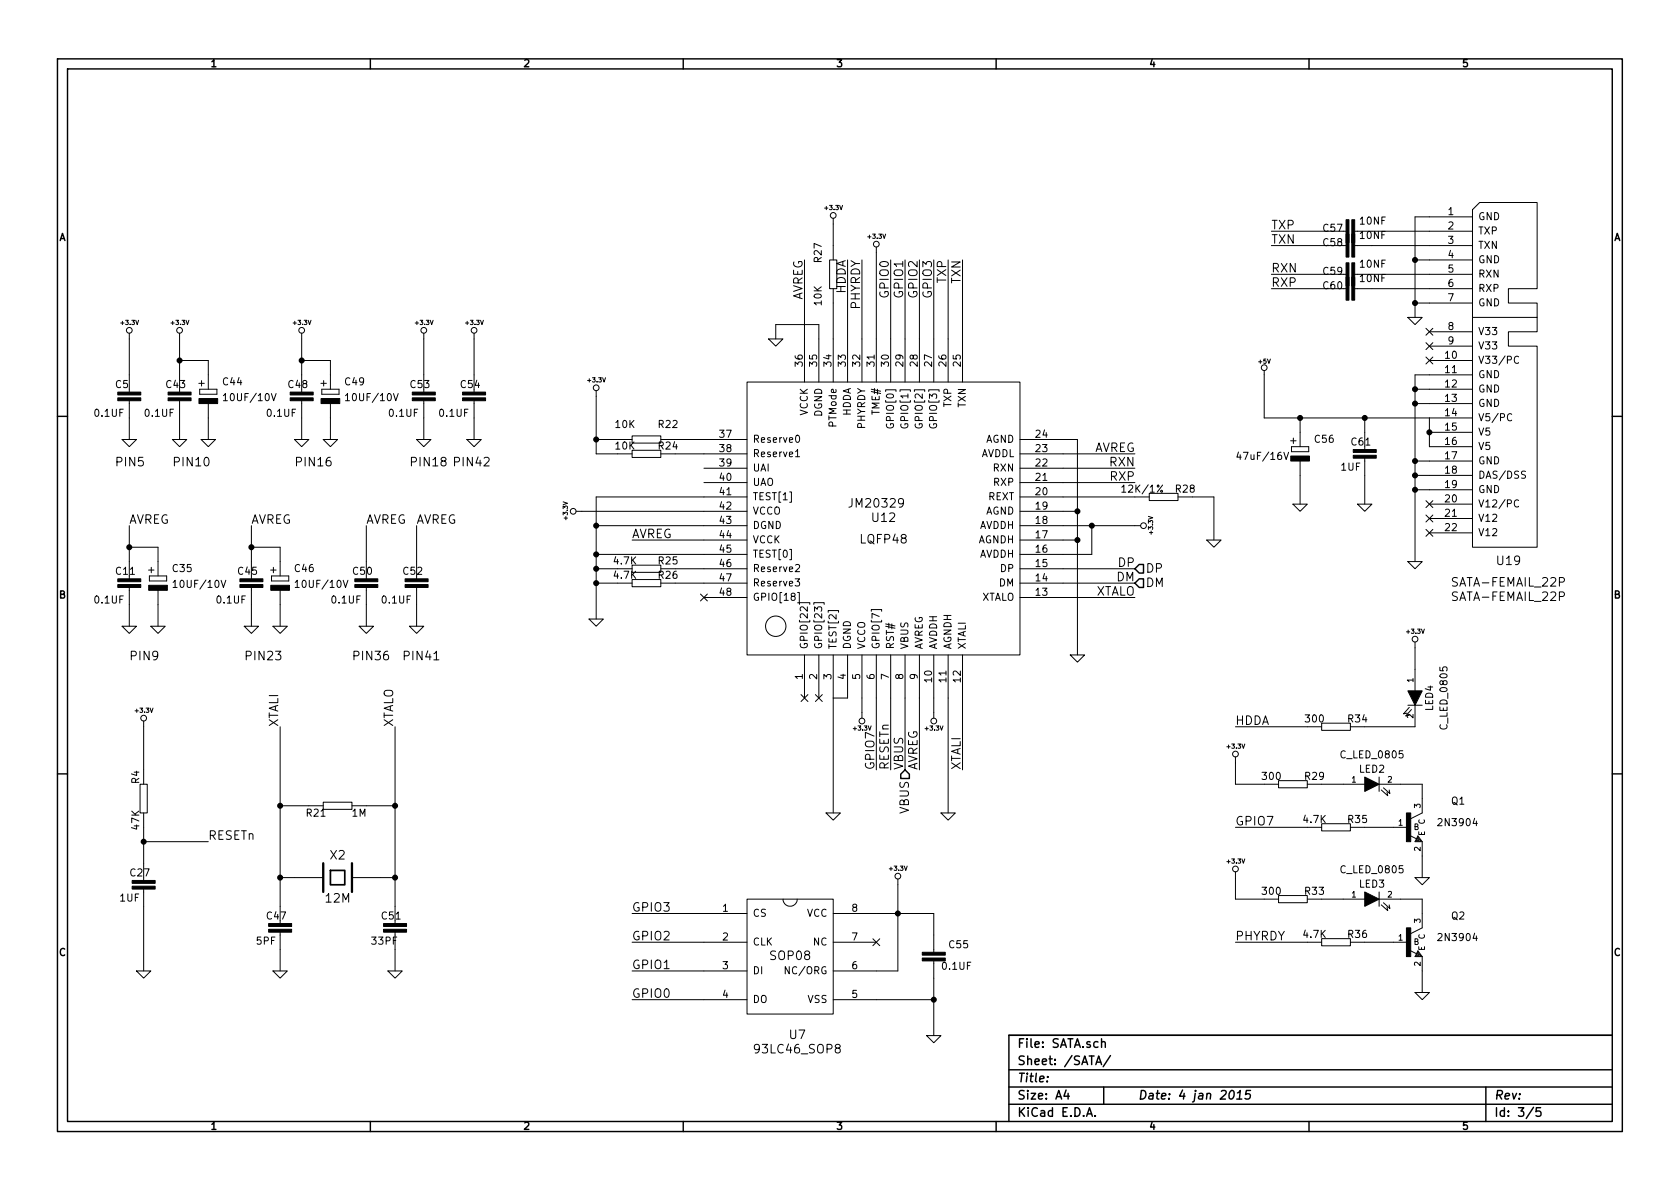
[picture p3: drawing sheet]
EESchema Schematic File Version 2  date 2015/1/4 11:31:27
LIBS:C
LIBS:IC
LIBS:power
LIBS:rcl
LIBS:gl
LIBS:I-O
LIBS:REQUEST
LIBS:SchumyHao
LIBS:5V DC ADAPTER-cache
LIBS:5V to 3.3V-cache
LIBS:MT7620N-cache
LIBS:SATA-cache
LIBS:uPD720114-cache
LIBS:WLAN-cache
LIBS:MT7620N-cache
EELAYER 27 0
EELAYER END
$Descr A4 11693 8268
encoding utf-8
Sheet 3 5
Title ""
Date "4 jan 2015"
Rev ""
Comp ""
Comment1 ""
Comment2 ""
Comment3 ""
Comment4 ""
$EndDescr
$Comp
L JM20329 U12
U 1 1
P 6150 3600
F 0 "U12" H 6150 3600 60  0000 C CNN
F 1 "JM20329" H 6100 3700 60  0000 C CNN
F 2 "LQFP48" H 6150 3450 60  0000 C CNN
F 3 "" H 6150 3600 60  0000 C CNN
	1    6150 3600
	1    0    0    -1  
$EndComp
$Comp
L SATA-FEMAIL_22P U19
U 1 1
P 10250 2800
F 0 "U19" H 10500 1700 60  0000 C CNN
F 1 "SATA-FEMAIL_22P" H 10500 1550 60  0000 C CNN
F 2 "SATA-FEMAIL_22P" H 10500 1450 60  0000 C CNN
F 3 "" H 10250 2800 60  0000 C CNN
	1    10250 2800
	1    0    0    -1  
$EndComp
$Comp
L 93LC46_SOP8 U7
U 1 1
P 5500 6650
F 0 "U7" H 5550 6100 60  0000 C CNN
F 1 "93LC46_SOP8" H 5550 6000 60  0000 C CNN
F 2 "SOP08" H 5500 6650 60  0000 C CNN
F 3 "" H 5500 6650 60  0000 C CNN
	1    5500 6650
	1    0    0    -1  
$EndComp
$Comp
L C_R_0603 R22
U 1 1
P 4500 3050
F 0 "R22" H 4650 3150 50  0000 C CNN
F 1 "10K" H 4350 3150 50  0000 C CNN
F 2 "C_R_0603" H 4500 2930 60  0001 C CNN
F 3 "~" H 4500 3050 60  0000 C CNN
	1    4500 3050
	1    0    0    -1  
$EndComp
$Comp
L C_R_0603 R24
U 1 1
P 4500 3150
F 0 "R24" H 4650 3200 50  0000 C CNN
F 1 "10K" H 4350 3200 50  0000 C CNN
F 2 "C_R_0603" H 4500 3030 60  0001 C CNN
F 3 "~" H 4500 3150 60  0000 C CNN
	1    4500 3150
	1    0    0    -1  
$EndComp
$Comp
L +3.3V #PWR075
U 1 1
P 4150 2750
F 0 "#PWR075" H 4150 2860 30  0001 C CNN
F 1 "+3.3V" H 4150 2860 30  0000 C CNN
F 2 "~" H 4150 2750 60  0000 C CNN
F 3 "~" H 4150 2750 60  0000 C CNN
	1    4150 2750
	1    0    0    -1  
$EndComp
$Comp
L C_R_0603 R27
U 1 1
P 5800 1900
F 0 "R27" H 5950 2000 50  0000 C CNN
F 1 "10K" H 5650 2000 50  0000 C CNN
F 2 "C_R_0603" H 5800 1780 60  0001 C CNN
F 3 "~" H 5800 1900 60  0000 C CNN
	1    5800 1900
	0    -1   -1   0   
$EndComp
$Comp
L +3.3V #PWR076
U 1 1
P 5800 1550
F 0 "#PWR076" H 5800 1660 30  0001 C CNN
F 1 "+3.3V" H 5800 1660 30  0000 C CNN
F 2 "~" H 5800 1550 60  0000 C CNN
F 3 "~" H 5800 1550 60  0000 C CNN
	1    5800 1550
	1    0    0    -1  
$EndComp
$Comp
L C_R_0603 R4
U 1 1
P 1000 5550
F 0 "R4" H 1150 5600 50  0000 C CNN
F 1 "47K" H 850 5600 50  0000 C CNN
F 2 "C_R_0603" H 1000 5430 60  0001 C CNN
F 3 "~" H 1000 5550 60  0000 C CNN
	1    1000 5550
	0    -1   -1   0   
$EndComp
$Comp
L C_R_0603 R26
U 1 1
P 4500 4050
F 0 "R26" H 4650 4100 50  0000 C CNN
F 1 "4.7K" H 4350 4100 50  0000 C CNN
F 2 "C_R_0603" H 4500 3930 60  0001 C CNN
F 3 "~" H 4500 4050 60  0000 C CNN
	1    4500 4050
	1    0    0    -1  
$EndComp
$Comp
L GND #PWR077
U 1 1
P 4150 4300
F 0 "#PWR077" H 4150 4200 30  0001 C CNN
F 1 "GND" H 4150 4230 30  0001 C CNN
F 2 "~" H 4150 4300 60  0000 C CNN
F 3 "~" H 4150 4300 60  0000 C CNN
	1    4150 4300
	1    0    0    -1  
$EndComp
$Comp
L C_C_0603 C27
U 1 1
P 1000 6100
F 0 "C27" H 900 6100 50  0000 L BNN
F 1 "1UF" H 830 5925 50  0000 L BNN
F 2 "C_C_0603" H 1000 5850 50  0001 C CNN
F 3 "~" H 1000 6100 60  0000 C CNN
	1    1000 6100
	1    0    0    -1  
$EndComp
$Comp
L C_R_0603 R25
U 1 1
P 4500 3950
F 0 "R25" H 4650 4000 50  0000 C CNN
F 1 "4.7K" H 4350 4000 50  0000 C CNN
F 2 "C_R_0603" H 4500 3830 60  0001 C CNN
F 3 "~" H 4500 3950 60  0000 C CNN
	1    4500 3950
	1    0    0    -1  
$EndComp
$Comp
L +3.3V #PWR078
U 1 1
P 1000 5050
F 0 "#PWR078" H 1000 5160 30  0001 C CNN
F 1 "+3.3V" H 1000 5160 30  0000 C CNN
F 2 "~" H 1000 5050 60  0000 C CNN
F 3 "~" H 1000 5050 60  0000 C CNN
	1    1000 5050
	1    0    0    -1  
$EndComp
$Comp
L GND #PWR079
U 1 1
P 1000 6750
F 0 "#PWR079" H 1000 6650 30  0001 C CNN
F 1 "GND" H 1000 6680 30  0001 C CNN
F 2 "~" H 1000 6750 60  0000 C CNN
F 3 "~" H 1000 6750 60  0000 C CNN
	1    1000 6750
	1    0    0    -1  
$EndComp
Text Label 1450 5850 0    60   ~ 0
RESETn
Text Label 6200 5350 1    60   ~ 0
RESETn
$Comp
L C_R_0603 R21
U 1 1
P 2350 5600
F 0 "R21" H 2500 5650 50  0000 C CNN
F 1 "1M" H 2200 5650 50  0000 C CNN
F 2 "C_R_0603" H 2350 5480 60  0001 C CNN
F 3 "~" H 2350 5600 60  0000 C CNN
	1    2350 5600
	-1   0    0    1   
$EndComp
$Comp
L C_CRY_DIP2 X2
U 1 1
P 2350 6100
F 0 "X2" H 2350 6250 60  0000 C CNN
F 1 "12M" H 2350 5950 60  0000 C CNN
F 2 "C_CRY_DIP2" H 2400 5850 60  0001 C CNN
F 3 "~" H 2350 6100 60  0000 C CNN
	1    2350 6100
	1    0    0    -1  
$EndComp
$Comp
L C_C_0603 C47
U 1 1
P 1950 6400
F 0 "C47" H 1850 6400 50  0000 L BNN
F 1 "5PF" H 1780 6225 50  0000 L BNN
F 2 "C_C_0603" H 1950 6150 50  0001 C CNN
F 3 "~" H 1950 6400 60  0000 C CNN
	1    1950 6400
	1    0    0    -1  
$EndComp
$Comp
L C_C_0603 C51
U 1 1
P 2750 6400
F 0 "C51" H 2650 6400 50  0000 L BNN
F 1 "33PF" H 2580 6225 50  0000 L BNN
F 2 "C_C_0603" H 2750 6150 50  0001 C CNN
F 3 "~" H 2750 6400 60  0000 C CNN
	1    2750 6400
	1    0    0    -1  
$EndComp
$Comp
L GND #PWR080
U 1 1
P 1950 6750
F 0 "#PWR080" H 1950 6650 30  0001 C CNN
F 1 "GND" H 1950 6680 30  0001 C CNN
F 2 "~" H 1950 6750 60  0000 C CNN
F 3 "~" H 1950 6750 60  0000 C CNN
	1    1950 6750
	1    0    0    -1  
$EndComp
$Comp
L GND #PWR081
U 1 1
P 2750 6750
F 0 "#PWR081" H 2750 6650 30  0001 C CNN
F 1 "GND" H 2750 6680 30  0001 C CNN
F 2 "~" H 2750 6750 60  0000 C CNN
F 3 "~" H 2750 6750 60  0000 C CNN
	1    2750 6750
	1    0    0    -1  
$EndComp
Text Label 6700 5350 1    60   ~ 0
XTALI
Text Label 1950 5050 1    60   ~ 0
XTALI
Text Label 7900 4150 2    60   ~ 0
XTALO
Text Label 2750 5050 1    60   ~ 0
XTALO
Text Label 4400 6350 0    60   ~ 0
GPIO3
Text Label 4400 6550 0    60   ~ 0
GPIO2
Text Label 4400 6750 0    60   ~ 0
GPIO1
Text Label 4400 6950 0    60   ~ 0
GPIO0
Text Label 6200 1800 3    60   ~ 0
GPIO0
Text Label 6300 1800 3    60   ~ 0
GPIO1
Text Label 6400 1800 3    60   ~ 0
GPIO2
Text Label 6500 1800 3    60   ~ 0
GPIO3
$Comp
L C_C_0603 C55
U 1 1
P 6500 6600
F 0 "C55" H 6600 6600 50  0000 L BNN
F 1 "0.1UF" H 6550 6450 50  0000 L BNN
F 2 "C_C_0603" H 6500 6350 50  0001 C CNN
F 3 "~" H 6500 6600 60  0000 C CNN
	1    6500 6600
	1    0    0    -1  
$EndComp
$Comp
L +3.3V #PWR082
U 1 1
P 6250 6150
F 0 "#PWR082" H 6250 6260 30  0001 C CNN
F 1 "+3.3V" H 6250 6260 30  0000 C CNN
F 2 "~" H 6250 6150 60  0000 C CNN
F 3 "~" H 6250 6150 60  0000 C CNN
	1    6250 6150
	1    0    0    -1  
$EndComp
NoConn ~ 6100 6550
$Comp
L GND #PWR083
U 1 1
P 6500 7200
F 0 "#PWR083" H 6500 7100 30  0001 C CNN
F 1 "GND" H 6500 7130 30  0001 C CNN
F 2 "~" H 6500 7200 60  0000 C CNN
F 3 "~" H 6500 7200 60  0000 C CNN
	1    6500 7200
	1    0    0    -1  
$EndComp
Text Label 7900 4050 2    60   ~ 0
DM
Text Label 7900 3950 2    60   ~ 0
DP
Text Label 6300 5350 1    60   ~ 0
VBUS
Text HLabel 7900 3950 2    60   Input ~ 0
DP
Text HLabel 7900 4050 2    60   Input ~ 0
DM
Text HLabel 6300 5350 3    60   Input ~ 0
VBUS
$Comp
L GND #PWR084
U 1 1
P 9850 2200
F 0 "#PWR084" H 9850 2100 30  0001 C CNN
F 1 "GND" H 9850 2130 30  0001 C CNN
F 2 "~" H 9850 2200 60  0000 C CNN
F 3 "~" H 9850 2200 60  0000 C CNN
	1    9850 2200
	1    0    0    -1  
$EndComp
Wire Wire Line
	4900 3050 4700 3050
Wire Wire Line
	4900 3150 4700 3150
Wire Wire Line
	4300 3050 4150 3050
Wire Wire Line
	4150 2750 4150 3150
Wire Wire Line
	4150 3150 4300 3150
Connection ~ 4150 3050
Wire Wire Line
	5800 2350 5800 2100
Wire Wire Line
	5800 1700 5800 1550
Wire Wire Line
	4700 3950 4900 3950
Wire Wire Line
	4900 4050 4700 4050
Wire Wire Line
	4300 3950 4150 3950
Wire Wire Line
	4150 3450 4150 4300
Wire Wire Line
	4300 4050 4150 4050
Connection ~ 4150 4050
Wire Wire Line
	1000 5350 1000 5050
Wire Wire Line
	1000 5750 1000 6000
Wire Wire Line
	1000 6300 1000 6750
Wire Wire Line
	1000 5850 1450 5850
Connection ~ 1000 5850
Wire Wire Line
	6200 4850 6200 5350
Wire Wire Line
	1950 5050 1950 6300
Wire Wire Line
	1950 5600 2150 5600
Wire Wire Line
	2050 6100 1950 6100
Connection ~ 1950 6100
Wire Wire Line
	2750 5050 2750 6300
Wire Wire Line
	2750 5600 2550 5600
Wire Wire Line
	2650 6100 2750 6100
Connection ~ 2750 6100
Wire Wire Line
	1950 6600 1950 6750
Wire Wire Line
	2750 6600 2750 6750
Connection ~ 1950 5600
Connection ~ 2750 5600
Wire Wire Line
	6700 4850 6700 5350
Wire Wire Line
	7400 4150 7900 4150
Wire Wire Line
	4900 6350 4400 6350
Wire Wire Line
	4900 6550 4400 6550
Wire Wire Line
	4900 6750 4400 6750
Wire Wire Line
	4900 6950 4400 6950
Wire Wire Line
	6200 2350 6200 1800
Wire Wire Line
	6300 2350 6300 1800
Wire Wire Line
	6400 2350 6400 1800
Wire Wire Line
	6500 2350 6500 1800
Wire Wire Line
	6100 6350 6500 6350
Wire Wire Line
	6500 6350 6500 6500
Wire Wire Line
	6500 6800 6500 7200
Wire Wire Line
	6500 6950 6100 6950
Wire Wire Line
	6250 6750 6100 6750
Connection ~ 6500 6950
Wire Wire Line
	6250 6150 6250 6750
Connection ~ 6250 6350
Wire Wire Line
	7400 4050 7900 4050
Wire Wire Line
	7400 3950 7900 3950
Wire Wire Line
	6300 5350 6300 4850
Wire Wire Line
	9950 1500 9850 1500
Wire Wire Line
	9850 1500 9850 2200
Wire Wire Line
	9950 1800 9850 1800
Connection ~ 9850 1800
Wire Wire Line
	9950 2100 9850 2100
Connection ~ 9850 2100
Wire Wire Line
	9550 1600 9950 1600
Wire Wire Line
	9550 1700 9950 1700
Wire Wire Line
	9950 1900 9550 1900
Wire Wire Line
	9950 2000 9550 2000
$Comp
L C_C_0603 C57
U 1 1
P 9350 1600
F 0 "C57" V 9400 1600 50  0000 L BNN
F 1 "10NF" V 9450 1300 50  0000 L BNN
F 2 "C_C_0603" H 9350 1350 50  0001 C CNN
F 3 "~" H 9350 1600 60  0000 C CNN
	1    9350 1600
	0    -1   -1   0   
$EndComp
$Comp
L C_C_0603 C58
U 1 1
P 9350 1700
F 0 "C58" V 9400 1700 50  0000 L BNN
F 1 "10NF" V 9450 1400 50  0000 L BNN
F 2 "C_C_0603" H 9350 1450 50  0001 C CNN
F 3 "~" H 9350 1700 60  0000 C CNN
	1    9350 1700
	0    -1   -1   0   
$EndComp
$Comp
L C_C_0603 C59
U 1 1
P 9350 1900
F 0 "C59" V 9400 1900 50  0000 L BNN
F 1 "10NF" V 9450 1600 50  0000 L BNN
F 2 "C_C_0603" H 9350 1650 50  0001 C CNN
F 3 "~" H 9350 1900 60  0000 C CNN
	1    9350 1900
	0    -1   -1   0   
$EndComp
$Comp
L C_C_0603 C60
U 1 1
P 9350 2000
F 0 "C60" V 9400 2000 50  0000 L BNN
F 1 "10NF" V 9450 1700 50  0000 L BNN
F 2 "C_C_0603" H 9350 1750 50  0001 C CNN
F 3 "~" H 9350 2000 60  0000 C CNN
	1    9350 2000
	0    -1   -1   0   
$EndComp
Wire Wire Line
	9250 1600 8850 1600
Wire Wire Line
	9250 1700 8850 1700
Wire Wire Line
	9250 1900 8850 1900
Wire Wire Line
	9250 2000 8850 2000
Text Label 8850 1600 0    60   ~ 0
TXP
Text Label 8850 1700 0    60   ~ 0
TXN
Text Label 8850 1900 0    60   ~ 0
RXN
Text Label 8850 2000 0    60   ~ 0
RXP
Wire Wire Line
	6600 2350 6600 1800
Wire Wire Line
	6700 2350 6700 1800
Wire Wire Line
	7400 3250 7900 3250
Wire Wire Line
	7400 3350 7900 3350
Text Label 6600 1800 3    60   ~ 0
TXP
Text Label 6700 1800 3    60   ~ 0
TXN
Text Label 7900 3250 2    60   ~ 0
RXN
Text Label 7900 3350 2    60   ~ 0
RXP
NoConn ~ 9950 2300
NoConn ~ 9950 2400
NoConn ~ 9950 2500
Wire Wire Line
	9950 2600 9850 2600
Wire Wire Line
	9850 2600 9850 3900
Wire Wire Line
	9950 2700 9850 2700
Connection ~ 9850 2700
Wire Wire Line
	9950 2800 9850 2800
Connection ~ 9850 2800
Wire Wire Line
	9950 3200 9850 3200
Connection ~ 9850 3200
Wire Wire Line
	9950 3300 9850 3300
Connection ~ 9850 3300
Wire Wire Line
	9950 3400 9850 3400
Connection ~ 9850 3400
$Comp
L GND #PWR085
U 1 1
P 9850 3900
F 0 "#PWR085" H 9850 3800 30  0001 C CNN
F 1 "GND" H 9850 3830 30  0001 C CNN
F 2 "~" H 9850 3900 60  0000 C CNN
F 3 "~" H 9850 3900 60  0000 C CNN
	1    9850 3900
	1    0    0    -1  
$EndComp
Wire Wire Line
	8800 2900 9950 2900
Wire Wire Line
	9950 2900 9950 3100
Connection ~ 9950 3000
NoConn ~ 9950 3500
NoConn ~ 9950 3600
NoConn ~ 9950 3700
$Comp
L C_CPOL_SMCC C56
U 1 1
P 9050 3150
F 0 "C56" H 9145 3219 50  0000 L BNN
F 1 "47uF/16V" H 8600 3100 50  0000 L BNN
F 2 "C_CPOL_SMCC" H 9070 2930 50  0001 C CNN
F 3 "~" H 9050 3150 60  0000 C CNN
	1    9050 3150
	1    0    0    -1  
$EndComp
$Comp
L C_C_0603 C61
U 1 1
P 9500 3100
F 0 "C61" H 9400 3100 50  0000 L BNN
F 1 "1UF" H 9330 2925 50  0000 L BNN
F 2 "C_C_0603" H 9500 2850 50  0001 C CNN
F 3 "~" H 9500 3100 60  0000 C CNN
	1    9500 3100
	1    0    0    -1  
$EndComp
$Comp
L GND #PWR086
U 1 1
P 9500 3500
F 0 "#PWR086" H 9500 3400 30  0001 C CNN
F 1 "GND" H 9500 3430 30  0001 C CNN
F 2 "~" H 9500 3500 60  0000 C CNN
F 3 "~" H 9500 3500 60  0000 C CNN
	1    9500 3500
	1    0    0    -1  
$EndComp
$Comp
L GND #PWR087
U 1 1
P 9050 3500
F 0 "#PWR087" H 9050 3400 30  0001 C CNN
F 1 "GND" H 9050 3430 30  0001 C CNN
F 2 "~" H 9050 3500 60  0000 C CNN
F 3 "~" H 9050 3500 60  0000 C CNN
	1    9050 3500
	1    0    0    -1  
$EndComp
Wire Wire Line
	9500 3000 9500 2900
Connection ~ 9500 2900
Wire Wire Line
	9500 3300 9500 3500
Wire Wire Line
	9050 3300 9050 3500
Wire Wire Line
	9050 3000 9050 2900
Connection ~ 9050 2900
$Comp
L +5V #PWR088
U 1 1
P 8800 2600
F 0 "#PWR088" H 8800 2690 20  0001 C CNN
F 1 "+5V" H 8800 2690 30  0000 C CNN
F 2 "~" H 8800 2600 60  0000 C CNN
F 3 "~" H 8800 2600 60  0000 C CNN
	1    8800 2600
	1    0    0    -1  
$EndComp
Wire Wire Line
	8800 2600 8800 2900
$Comp
L +3.3V #PWR089
U 1 1
P 9850 4500
F 0 "#PWR089" H 9850 4610 30  0001 C CNN
F 1 "+3.3V" H 9850 4610 30  0000 C CNN
F 2 "~" H 9850 4500 60  0000 C CNN
F 3 "~" H 9850 4500 60  0000 C CNN
	1    9850 4500
	1    0    0    -1  
$EndComp
$Comp
L C_LED_0805 LED4
U 1 1
P 9850 4850
F 0 "LED4" H 9850 4950 50  0000 C CNN
F 1 "C_LED_0805" H 9850 5050 50  0000 C CNN
F 2 "C_LED_0805" H 9850 4650 60  0001 C CNN
F 3 "~" H 9850 4850 60  0000 C CNN
	1    9850 4850
	0    1    1    0   
$EndComp
$Comp
L C_R_0603 R34
U 1 1
P 9300 5050
F 0 "R34" H 9450 5100 50  0000 C CNN
F 1 "300" H 9150 5100 50  0000 C CNN
F 2 "C_R_0603" H 9300 4930 60  0001 C CNN
F 3 "~" H 9300 5050 60  0000 C CNN
	1    9300 5050
	1    0    0    -1  
$EndComp
Wire Wire Line
	9850 4500 9850 4650
Wire Wire Line
	9850 5050 9500 5050
Wire Wire Line
	9100 5050 8600 5050
Text Label 8600 5050 0    60   ~ 0
HDDA
Text Label 5900 1800 3    60   ~ 0
HDDA
Wire Wire Line
	5900 1800 5900 2350
$Comp
L C_R_0603 R29
U 1 1
P 9000 5450
F 0 "R29" H 9150 5500 50  0000 C CNN
F 1 "300" H 8850 5500 50  0000 C CNN
F 2 "C_R_0603" H 9000 5330 60  0001 C CNN
F 3 "~" H 9000 5450 60  0000 C CNN
	1    9000 5450
	1    0    0    -1  
$EndComp
$Comp
L C_LED_0805 LED2
U 1 1
P 9550 5450
F 0 "LED2" H 9550 5550 50  0000 C CNN
F 1 "C_LED_0805" H 9550 5650 50  0000 C CNN
F 2 "C_LED_0805" H 9550 5250 60  0001 C CNN
F 3 "~" H 9550 5450 60  0000 C CNN
	1    9550 5450
	1    0    0    -1  
$EndComp
$Comp
L C_T-NPN-BC847-SMD_SOT23 Q1
U 1 1
P 9800 5750
F 0 "Q1" H 10100 5900 50  0000 L BNN
F 1 "2N3904" H 10000 5750 50  0000 L BNN
F 2 "C_T-NPN-BC847-SMD_SOT23" H 9950 5900 50  0001 C CNN
F 3 "~" H 9800 5750 60  0000 C CNN
	1    9800 5750
	1    0    0    -1  
$EndComp
$Comp
L C_R_0603 R35
U 1 1
P 9300 5750
F 0 "R35" H 9450 5800 50  0000 C CNN
F 1 "4.7K" H 9150 5800 50  0000 C CNN
F 2 "C_R_0603" H 9300 5630 60  0001 C CNN
F 3 "~" H 9300 5750 60  0000 C CNN
	1    9300 5750
	1    0    0    -1  
$EndComp
Wire Wire Line
	9200 5450 9350 5450
Wire Wire Line
	9750 5450 9900 5450
Wire Wire Line
	9900 5450 9900 5550
Wire Wire Line
	9500 5750 9700 5750
$Comp
L GND #PWR090
U 1 1
P 9900 6100
F 0 "#PWR090" H 9900 6000 30  0001 C CNN
F 1 "GND" H 9900 6030 30  0001 C CNN
F 2 "~" H 9900 6100 60  0000 C CNN
F 3 "~" H 9900 6100 60  0000 C CNN
	1    9900 6100
	1    0    0    -1  
$EndComp
Wire Wire Line
	9900 5950 9900 6100
Wire Wire Line
	9100 5750 8600 5750
Wire Wire Line
	8800 5450 8600 5450
Wire Wire Line
	8600 5450 8600 5300
$Comp
L +3.3V #PWR091
U 1 1
P 8600 5300
F 0 "#PWR091" H 8600 5410 30  0001 C CNN
F 1 "+3.3V" H 8600 5410 30  0000 C CNN
F 2 "~" H 8600 5300 60  0000 C CNN
F 3 "~" H 8600 5300 60  0000 C CNN
	1    8600 5300
	1    0    0    -1  
$EndComp
Text Label 8600 5750 0    60   ~ 0
GPIO7
Text Label 6100 5350 1    60   ~ 0
GPIO7
Wire Wire Line
	6100 5350 6100 4850
$Comp
L C_R_0603 R33
U 1 1
P 9000 6250
F 0 "R33" H 9150 6300 50  0000 C CNN
F 1 "300" H 8850 6300 50  0000 C CNN
F 2 "C_R_0603" H 9000 6130 60  0001 C CNN
F 3 "~" H 9000 6250 60  0000 C CNN
	1    9000 6250
	1    0    0    -1  
$EndComp
$Comp
L C_LED_0805 LED3
U 1 1
P 9550 6250
F 0 "LED3" H 9550 6350 50  0000 C CNN
F 1 "C_LED_0805" H 9550 6450 50  0000 C CNN
F 2 "C_LED_0805" H 9550 6050 60  0001 C CNN
F 3 "~" H 9550 6250 60  0000 C CNN
	1    9550 6250
	1    0    0    -1  
$EndComp
$Comp
L C_T-NPN-BC847-SMD_SOT23 Q2
U 1 1
P 9800 6550
F 0 "Q2" H 10100 6700 50  0000 L BNN
F 1 "2N3904" H 10000 6550 50  0000 L BNN
F 2 "C_T-NPN-BC847-SMD_SOT23" H 9950 6700 50  0001 C CNN
F 3 "~" H 9800 6550 60  0000 C CNN
	1    9800 6550
	1    0    0    -1  
$EndComp
$Comp
L C_R_0603 R36
U 1 1
P 9300 6550
F 0 "R36" H 9450 6600 50  0000 C CNN
F 1 "4.7K" H 9150 6600 50  0000 C CNN
F 2 "C_R_0603" H 9300 6430 60  0001 C CNN
F 3 "~" H 9300 6550 60  0000 C CNN
	1    9300 6550
	1    0    0    -1  
$EndComp
Wire Wire Line
	9200 6250 9350 6250
Wire Wire Line
	9750 6250 9900 6250
Wire Wire Line
	9900 6250 9900 6350
Wire Wire Line
	9500 6550 9700 6550
$Comp
L GND #PWR092
U 1 1
P 9900 6900
F 0 "#PWR092" H 9900 6800 30  0001 C CNN
F 1 "GND" H 9900 6830 30  0001 C CNN
F 2 "~" H 9900 6900 60  0000 C CNN
F 3 "~" H 9900 6900 60  0000 C CNN
	1    9900 6900
	1    0    0    -1  
$EndComp
Wire Wire Line
	9900 6750 9900 6900
Wire Wire Line
	9100 6550 8600 6550
Wire Wire Line
	8800 6250 8600 6250
Wire Wire Line
	8600 6250 8600 6100
$Comp
L +3.3V #PWR093
U 1 1
P 8600 6100
F 0 "#PWR093" H 8600 6210 30  0001 C CNN
F 1 "+3.3V" H 8600 6210 30  0000 C CNN
F 2 "~" H 8600 6100 60  0000 C CNN
F 3 "~" H 8600 6100 60  0000 C CNN
	1    8600 6100
	1    0    0    -1  
$EndComp
Text Label 8600 6550 0    60   ~ 0
PHYRDY
Text Label 6000 1800 3    60   ~ 0
PHYRDY
Wire Wire Line
	6000 2350 6000 1800
Wire Wire Line
	4900 3450 4150 3450
Connection ~ 4150 3950
Wire Wire Line
	4900 3650 4150 3650
Connection ~ 4150 3650
Wire Wire Line
	4900 3850 4150 3850
Connection ~ 4150 3850
NoConn ~ 4900 4150
Wire Wire Line
	4900 3550 4050 3550
$Comp
L +3.3V #PWR094
U 1 1
P 4050 3550
F 0 "#PWR094" H 4050 3660 30  0001 C CNN
F 1 "+3.3V" H 4050 3660 30  0000 C CNN
F 2 "~" H 4050 3550 60  0000 C CNN
F 3 "~" H 4050 3550 60  0000 C CNN
	1    4050 3550
	0    -1   -1   0   
$EndComp
Wire Wire Line
	4900 3750 4400 3750
Text Label 4400 3750 0    60   ~ 0
AVREG
Text Label 6400 5350 1    60   ~ 0
AVREG
Wire Wire Line
	6400 4850 6400 5350
Text Label 7900 3150 2    60   ~ 0
AVREG
Wire Wire Line
	7400 3150 7900 3150
Text Label 5600 1800 3    60   ~ 0
AVREG
Wire Wire Line
	5600 2350 5600 1800
NoConn ~ 5600 4850
NoConn ~ 5700 4850
$Comp
L GND #PWR095
U 1 1
P 5800 5650
F 0 "#PWR095" H 5800 5550 30  0001 C CNN
F 1 "GND" H 5800 5580 30  0001 C CNN
F 2 "~" H 5800 5650 60  0000 C CNN
F 3 "~" H 5800 5650 60  0000 C CNN
	1    5800 5650
	1    0    0    -1  
$EndComp
Wire Wire Line
	5800 4850 5800 5650
Wire Wire Line
	5900 4850 5800 4850
Wire Wire Line
	6000 4850 6000 4950
$Comp
L +3.3V #PWR096
U 1 1
P 6000 4950
F 0 "#PWR096" H 6000 5060 30  0001 C CNN
F 1 "+3.3V" H 6000 5060 30  0000 C CNN
F 2 "~" H 6000 4950 60  0000 C CNN
F 3 "~" H 6000 4950 60  0000 C CNN
	1    6000 4950
	-1   0    0    1   
$EndComp
$Comp
L +3.3V #PWR097
U 1 1
P 6500 4950
F 0 "#PWR097" H 6500 5060 30  0001 C CNN
F 1 "+3.3V" H 6500 5060 30  0000 C CNN
F 2 "~" H 6500 4950 60  0000 C CNN
F 3 "~" H 6500 4950 60  0000 C CNN
	1    6500 4950
	-1   0    0    1   
$EndComp
Wire Wire Line
	6500 4850 6500 4950
Wire Wire Line
	6600 4850 6600 5650
$Comp
L GND #PWR098
U 1 1
P 6600 5650
F 0 "#PWR098" H 6600 5550 30  0001 C CNN
F 1 "GND" H 6600 5580 30  0001 C CNN
F 2 "~" H 6600 5650 60  0000 C CNN
F 3 "~" H 6600 5650 60  0000 C CNN
	1    6600 5650
	1    0    0    -1  
$EndComp
Wire Wire Line
	7400 3050 7500 3050
Wire Wire Line
	7500 3050 7500 4550
Wire Wire Line
	7500 3550 7400 3550
Wire Wire Line
	7500 3750 7400 3750
Connection ~ 7500 3550
Connection ~ 7500 3750
$Comp
L GND #PWR099
U 1 1
P 7500 4550
F 0 "#PWR099" H 7500 4450 30  0001 C CNN
F 1 "GND" H 7500 4480 30  0001 C CNN
F 2 "~" H 7500 4550 60  0000 C CNN
F 3 "~" H 7500 4550 60  0000 C CNN
	1    7500 4550
	1    0    0    -1  
$EndComp
Wire Wire Line
	7400 3450 7900 3450
$Comp
L C_R_0603 R28
U 1 1
P 8100 3450
F 0 "R28" H 8250 3500 50  0000 C CNN
F 1 "12K/1%" H 7950 3500 50  0000 C CNN
F 2 "C_R_0603" H 8100 3330 60  0001 C CNN
F 3 "~" H 8100 3450 60  0000 C CNN
	1    8100 3450
	1    0    0    -1  
$EndComp
Wire Wire Line
	8300 3450 8450 3450
Wire Wire Line
	8450 3450 8450 3750
$Comp
L GND #PWR0100
U 1 1
P 8450 3750
F 0 "#PWR0100" H 8450 3650 30  0001 C CNN
F 1 "GND" H 8450 3680 30  0001 C CNN
F 2 "~" H 8450 3750 60  0000 C CNN
F 3 "~" H 8450 3750 60  0000 C CNN
	1    8450 3750
	1    0    0    -1  
$EndComp
Wire Wire Line
	7400 3650 7900 3650
$Comp
L +3.3V #PWR0101
U 1 1
P 7900 3650
F 0 "#PWR0101" H 7900 3760 30  0001 C CNN
F 1 "+3.3V" H 7900 3760 30  0000 C CNN
F 2 "~" H 7900 3650 60  0000 C CNN
F 3 "~" H 7900 3650 60  0000 C CNN
	1    7900 3650
	0    1    1    0   
$EndComp
Wire Wire Line
	7400 3850 7600 3850
Wire Wire Line
	7600 3850 7600 3650
Connection ~ 7600 3650
$Comp
L C_C_0603 C11
U 1 1
P 900 4000
F 0 "C11" H 800 4000 50  0000 L BNN
F 1 "0.1UF" H 650 3800 50  0000 L BNN
F 2 "C_C_0603" H 900 3750 50  0001 C CNN
F 3 "~" H 900 4000 60  0000 C CNN
	1    900  4000
	1    0    0    -1  
$EndComp
$Comp
L C_CPOL_SMCA C35
U 1 1
P 1100 4050
F 0 "C35" H 1195 4119 50  0000 L BNN
F 1 "10UF/10V" H 1195 4009 50  0000 L BNN
F 2 "C_CPOL_SMCA" H 1120 3830 50  0001 C CNN
F 3 "~" H 1100 4050 60  0000 C CNN
	1    1100 4050
	1    0    0    -1  
$EndComp
Text Label 900  3650 0    60   ~ 0
AVREG
Wire Wire Line
	900  3650 900  3900
Wire Wire Line
	900  3800 1100 3800
Wire Wire Line
	1100 3800 1100 3900
Connection ~ 900  3800
Wire Wire Line
	900  4200 900  4350
Wire Wire Line
	1100 4200 1100 4350
$Comp
L GND #PWR0102
U 1 1
P 900 4350
F 0 "#PWR0102" H 900 4250 30  0001 C CNN
F 1 "GND" H 900 4280 30  0001 C CNN
F 2 "~" H 900 4350 60  0000 C CNN
F 3 "~" H 900 4350 60  0000 C CNN
	1    900  4350
	1    0    0    -1  
$EndComp
$Comp
L GND #PWR0103
U 1 1
P 1100 4350
F 0 "#PWR0103" H 1100 4250 30  0001 C CNN
F 1 "GND" H 1100 4280 30  0001 C CNN
F 2 "~" H 1100 4350 60  0000 C CNN
F 3 "~" H 1100 4350 60  0000 C CNN
	1    1100 4350
	1    0    0    -1  
$EndComp
$Comp
L C_C_0603 C45
U 1 1
P 1750 4000
F 0 "C45" H 1650 4000 50  0000 L BNN
F 1 "0.1UF" H 1500 3800 50  0000 L BNN
F 2 "C_C_0603" H 1750 3750 50  0001 C CNN
F 3 "~" H 1750 4000 60  0000 C CNN
	1    1750 4000
	1    0    0    -1  
$EndComp
$Comp
L C_CPOL_SMCA C46
U 1 1
P 1950 4050
F 0 "C46" H 2045 4119 50  0000 L BNN
F 1 "10UF/10V" H 2045 4009 50  0000 L BNN
F 2 "C_CPOL_SMCA" H 1970 3830 50  0001 C CNN
F 3 "~" H 1950 4050 60  0000 C CNN
	1    1950 4050
	1    0    0    -1  
$EndComp
Text Label 1750 3650 0    60   ~ 0
AVREG
Wire Wire Line
	1750 3650 1750 3900
Wire Wire Line
	1750 3800 1950 3800
Wire Wire Line
	1950 3800 1950 3900
Connection ~ 1750 3800
Wire Wire Line
	1750 4200 1750 4350
Wire Wire Line
	1950 4200 1950 4350
$Comp
L GND #PWR0104
U 1 1
P 1750 4350
F 0 "#PWR0104" H 1750 4250 30  0001 C CNN
F 1 "GND" H 1750 4280 30  0001 C CNN
F 2 "~" H 1750 4350 60  0000 C CNN
F 3 "~" H 1750 4350 60  0000 C CNN
	1    1750 4350
	1    0    0    -1  
$EndComp
$Comp
L GND #PWR0105
U 1 1
P 1950 4350
F 0 "#PWR0105" H 1950 4250 30  0001 C CNN
F 1 "GND" H 1950 4280 30  0001 C CNN
F 2 "~" H 1950 4350 60  0000 C CNN
F 3 "~" H 1950 4350 60  0000 C CNN
	1    1950 4350
	1    0    0    -1  
$EndComp
$Comp
L C_C_0603 C50
U 1 1
P 2550 4000
F 0 "C50" H 2450 4000 50  0000 L BNN
F 1 "0.1UF" H 2300 3800 50  0000 L BNN
F 2 "C_C_0603" H 2550 3750 50  0001 C CNN
F 3 "~" H 2550 4000 60  0000 C CNN
	1    2550 4000
	1    0    0    -1  
$EndComp
Text Label 2550 3650 0    60   ~ 0
AVREG
Wire Wire Line
	2550 3650 2550 3900
Wire Wire Line
	2550 4200 2550 4350
$Comp
L GND #PWR0106
U 1 1
P 2550 4350
F 0 "#PWR0106" H 2550 4250 30  0001 C CNN
F 1 "GND" H 2550 4280 30  0001 C CNN
F 2 "~" H 2550 4350 60  0000 C CNN
F 3 "~" H 2550 4350 60  0000 C CNN
	1    2550 4350
	1    0    0    -1  
$EndComp
$Comp
L C_C_0603 C52
U 1 1
P 2900 4000
F 0 "C52" H 2800 4000 50  0000 L BNN
F 1 "0.1UF" H 2650 3800 50  0000 L BNN
F 2 "C_C_0603" H 2900 3750 50  0001 C CNN
F 3 "~" H 2900 4000 60  0000 C CNN
	1    2900 4000
	1    0    0    -1  
$EndComp
Text Label 2900 3650 0    60   ~ 0
AVREG
Wire Wire Line
	2900 3650 2900 3900
Wire Wire Line
	2900 4200 2900 4350
$Comp
L GND #PWR0107
U 1 1
P 2900 4350
F 0 "#PWR0107" H 2900 4250 30  0001 C CNN
F 1 "GND" H 2900 4280 30  0001 C CNN
F 2 "~" H 2900 4350 60  0000 C CNN
F 3 "~" H 2900 4350 60  0000 C CNN
	1    2900 4350
	1    0    0    -1  
$EndComp
$Comp
L C_C_0603 C5
U 1 1
P 900 2700
F 0 "C5" H 800 2700 50  0000 L BNN
F 1 "0.1UF" H 650 2500 50  0000 L BNN
F 2 "C_C_0603" H 900 2450 50  0001 C CNN
F 3 "~" H 900 2700 60  0000 C CNN
	1    900  2700
	1    0    0    -1  
$EndComp
Wire Wire Line
	900  2350 900  2600
Wire Wire Line
	900  2900 900  3050
$Comp
L GND #PWR0108
U 1 1
P 900 3050
F 0 "#PWR0108" H 900 2950 30  0001 C CNN
F 1 "GND" H 900 2980 30  0001 C CNN
F 2 "~" H 900 3050 60  0000 C CNN
F 3 "~" H 900 3050 60  0000 C CNN
	1    900  3050
	1    0    0    -1  
$EndComp
$Comp
L +3.3V #PWR0109
U 1 1
P 900 2350
F 0 "#PWR0109" H 900 2460 30  0001 C CNN
F 1 "+3.3V" H 900 2460 30  0000 C CNN
F 2 "~" H 900 2350 60  0000 C CNN
F 3 "~" H 900 2350 60  0000 C CNN
	1    900  2350
	1    0    0    -1  
$EndComp
$Comp
L C_C_0603 C43
U 1 1
P 1250 2700
F 0 "C43" H 1150 2700 50  0000 L BNN
F 1 "0.1UF" H 1000 2500 50  0000 L BNN
F 2 "C_C_0603" H 1250 2450 50  0001 C CNN
F 3 "~" H 1250 2700 60  0000 C CNN
	1    1250 2700
	1    0    0    -1  
$EndComp
$Comp
L C_CPOL_SMCA C44
U 1 1
P 1450 2750
F 0 "C44" H 1545 2819 50  0000 L BNN
F 1 "10UF/10V" H 1545 2709 50  0000 L BNN
F 2 "C_CPOL_SMCA" H 1470 2530 50  0001 C CNN
F 3 "~" H 1450 2750 60  0000 C CNN
	1    1450 2750
	1    0    0    -1  
$EndComp
Wire Wire Line
	1250 2350 1250 2600
Wire Wire Line
	1250 2500 1450 2500
Wire Wire Line
	1450 2500 1450 2600
Connection ~ 1250 2500
Wire Wire Line
	1250 2900 1250 3050
Wire Wire Line
	1450 2900 1450 3050
$Comp
L GND #PWR0110
U 1 1
P 1250 3050
F 0 "#PWR0110" H 1250 2950 30  0001 C CNN
F 1 "GND" H 1250 2980 30  0001 C CNN
F 2 "~" H 1250 3050 60  0000 C CNN
F 3 "~" H 1250 3050 60  0000 C CNN
	1    1250 3050
	1    0    0    -1  
$EndComp
$Comp
L GND #PWR0111
U 1 1
P 1450 3050
F 0 "#PWR0111" H 1450 2950 30  0001 C CNN
F 1 "GND" H 1450 2980 30  0001 C CNN
F 2 "~" H 1450 3050 60  0000 C CNN
F 3 "~" H 1450 3050 60  0000 C CNN
	1    1450 3050
	1    0    0    -1  
$EndComp
$Comp
L +3.3V #PWR0112
U 1 1
P 1250 2350
F 0 "#PWR0112" H 1250 2460 30  0001 C CNN
F 1 "+3.3V" H 1250 2460 30  0000 C CNN
F 2 "~" H 1250 2350 60  0000 C CNN
F 3 "~" H 1250 2350 60  0000 C CNN
	1    1250 2350
	1    0    0    -1  
$EndComp
$Comp
L C_C_0603 C48
U 1 1
P 2100 2700
F 0 "C48" H 2000 2700 50  0000 L BNN
F 1 "0.1UF" H 1850 2500 50  0000 L BNN
F 2 "C_C_0603" H 2100 2450 50  0001 C CNN
F 3 "~" H 2100 2700 60  0000 C CNN
	1    2100 2700
	1    0    0    -1  
$EndComp
$Comp
L C_CPOL_SMCA C49
U 1 1
P 2300 2750
F 0 "C49" H 2395 2819 50  0000 L BNN
F 1 "10UF/10V" H 2395 2709 50  0000 L BNN
F 2 "C_CPOL_SMCA" H 2320 2530 50  0001 C CNN
F 3 "~" H 2300 2750 60  0000 C CNN
	1    2300 2750
	1    0    0    -1  
$EndComp
Wire Wire Line
	2100 2350 2100 2600
Wire Wire Line
	2100 2500 2300 2500
Wire Wire Line
	2300 2500 2300 2600
Connection ~ 2100 2500
Wire Wire Line
	2100 2900 2100 3050
Wire Wire Line
	2300 2900 2300 3050
$Comp
L GND #PWR0113
U 1 1
P 2100 3050
F 0 "#PWR0113" H 2100 2950 30  0001 C CNN
F 1 "GND" H 2100 2980 30  0001 C CNN
F 2 "~" H 2100 3050 60  0000 C CNN
F 3 "~" H 2100 3050 60  0000 C CNN
	1    2100 3050
	1    0    0    -1  
$EndComp
$Comp
L GND #PWR0114
U 1 1
P 2300 3050
F 0 "#PWR0114" H 2300 2950 30  0001 C CNN
F 1 "GND" H 2300 2980 30  0001 C CNN
F 2 "~" H 2300 3050 60  0000 C CNN
F 3 "~" H 2300 3050 60  0000 C CNN
	1    2300 3050
	1    0    0    -1  
$EndComp
$Comp
L +3.3V #PWR0115
U 1 1
P 2100 2350
F 0 "#PWR0115" H 2100 2460 30  0001 C CNN
F 1 "+3.3V" H 2100 2460 30  0000 C CNN
F 2 "~" H 2100 2350 60  0000 C CNN
F 3 "~" H 2100 2350 60  0000 C CNN
	1    2100 2350
	1    0    0    -1  
$EndComp
$Comp
L C_C_0603 C53
U 1 1
P 2950 2700
F 0 "C53" H 2850 2700 50  0000 L BNN
F 1 "0.1UF" H 2700 2500 50  0000 L BNN
F 2 "C_C_0603" H 2950 2450 50  0001 C CNN
F 3 "~" H 2950 2700 60  0000 C CNN
	1    2950 2700
	1    0    0    -1  
$EndComp
Wire Wire Line
	2950 2350 2950 2600
Wire Wire Line
	2950 2900 2950 3050
$Comp
L GND #PWR0116
U 1 1
P 2950 3050
F 0 "#PWR0116" H 2950 2950 30  0001 C CNN
F 1 "GND" H 2950 2980 30  0001 C CNN
F 2 "~" H 2950 3050 60  0000 C CNN
F 3 "~" H 2950 3050 60  0000 C CNN
	1    2950 3050
	1    0    0    -1  
$EndComp
$Comp
L +3.3V #PWR0117
U 1 1
P 2950 2350
F 0 "#PWR0117" H 2950 2460 30  0001 C CNN
F 1 "+3.3V" H 2950 2460 30  0000 C CNN
F 2 "~" H 2950 2350 60  0000 C CNN
F 3 "~" H 2950 2350 60  0000 C CNN
	1    2950 2350
	1    0    0    -1  
$EndComp
$Comp
L C_C_0603 C54
U 1 1
P 3300 2700
F 0 "C54" H 3200 2700 50  0000 L BNN
F 1 "0.1UF" H 3050 2500 50  0000 L BNN
F 2 "C_C_0603" H 3300 2450 50  0001 C CNN
F 3 "~" H 3300 2700 60  0000 C CNN
	1    3300 2700
	1    0    0    -1  
$EndComp
Wire Wire Line
	3300 2350 3300 2600
Wire Wire Line
	3300 2900 3300 3050
$Comp
L GND #PWR0118
U 1 1
P 3300 3050
F 0 "#PWR0118" H 3300 2950 30  0001 C CNN
F 1 "GND" H 3300 2980 30  0001 C CNN
F 2 "~" H 3300 3050 60  0000 C CNN
F 3 "~" H 3300 3050 60  0000 C CNN
	1    3300 3050
	1    0    0    -1  
$EndComp
$Comp
L +3.3V #PWR0119
U 1 1
P 3300 2350
F 0 "#PWR0119" H 3300 2460 30  0001 C CNN
F 1 "+3.3V" H 3300 2460 30  0000 C CNN
F 2 "~" H 3300 2350 60  0000 C CNN
F 3 "~" H 3300 2350 60  0000 C CNN
	1    3300 2350
	1    0    0    -1  
$EndComp
Text Notes 800  3250 0    60   ~ 0
PIN5
Text Notes 1200 3250 0    60   ~ 0
PIN10
Text Notes 2050 3250 0    60   ~ 0
PIN16
Text Notes 2850 3250 0    60   ~ 0
PIN18
Text Notes 3150 3250 0    60   ~ 0
PIN42
Text Notes 900  4600 0    60   ~ 0
PIN9
Text Notes 1700 4600 0    60   ~ 0
PIN23
Text Notes 2450 4600 0    60   ~ 0
PIN36
Text Notes 2800 4600 0    60   ~ 0
PIN41
$Comp
L +3.3V #PWR0120
U 1 1
P 6100 1750
F 0 "#PWR0120" H 6100 1860 30  0001 C CNN
F 1 "+3.3V" H 6100 1860 30  0000 C CNN
F 2 "~" H 6100 1750 60  0000 C CNN
F 3 "~" H 6100 1750 60  0000 C CNN
	1    6100 1750
	1    0    0    -1  
$EndComp
Wire Wire Line
	6100 2350 6100 1750
$Comp
L GND #PWR0121
U 1 1
P 5400 2350
F 0 "#PWR0121" H 5400 2250 30  0001 C CNN
F 1 "GND" H 5400 2280 30  0001 C CNN
F 2 "~" H 5400 2350 60  0000 C CNN
F 3 "~" H 5400 2350 60  0000 C CNN
	1    5400 2350
	1    0    0    -1  
$EndComp
Wire Wire Line
	5700 2350 5700 2250
Wire Wire Line
	5700 2250 5400 2250
Wire Wire Line
	5400 2250 5400 2350
$EndSCHEMATC
